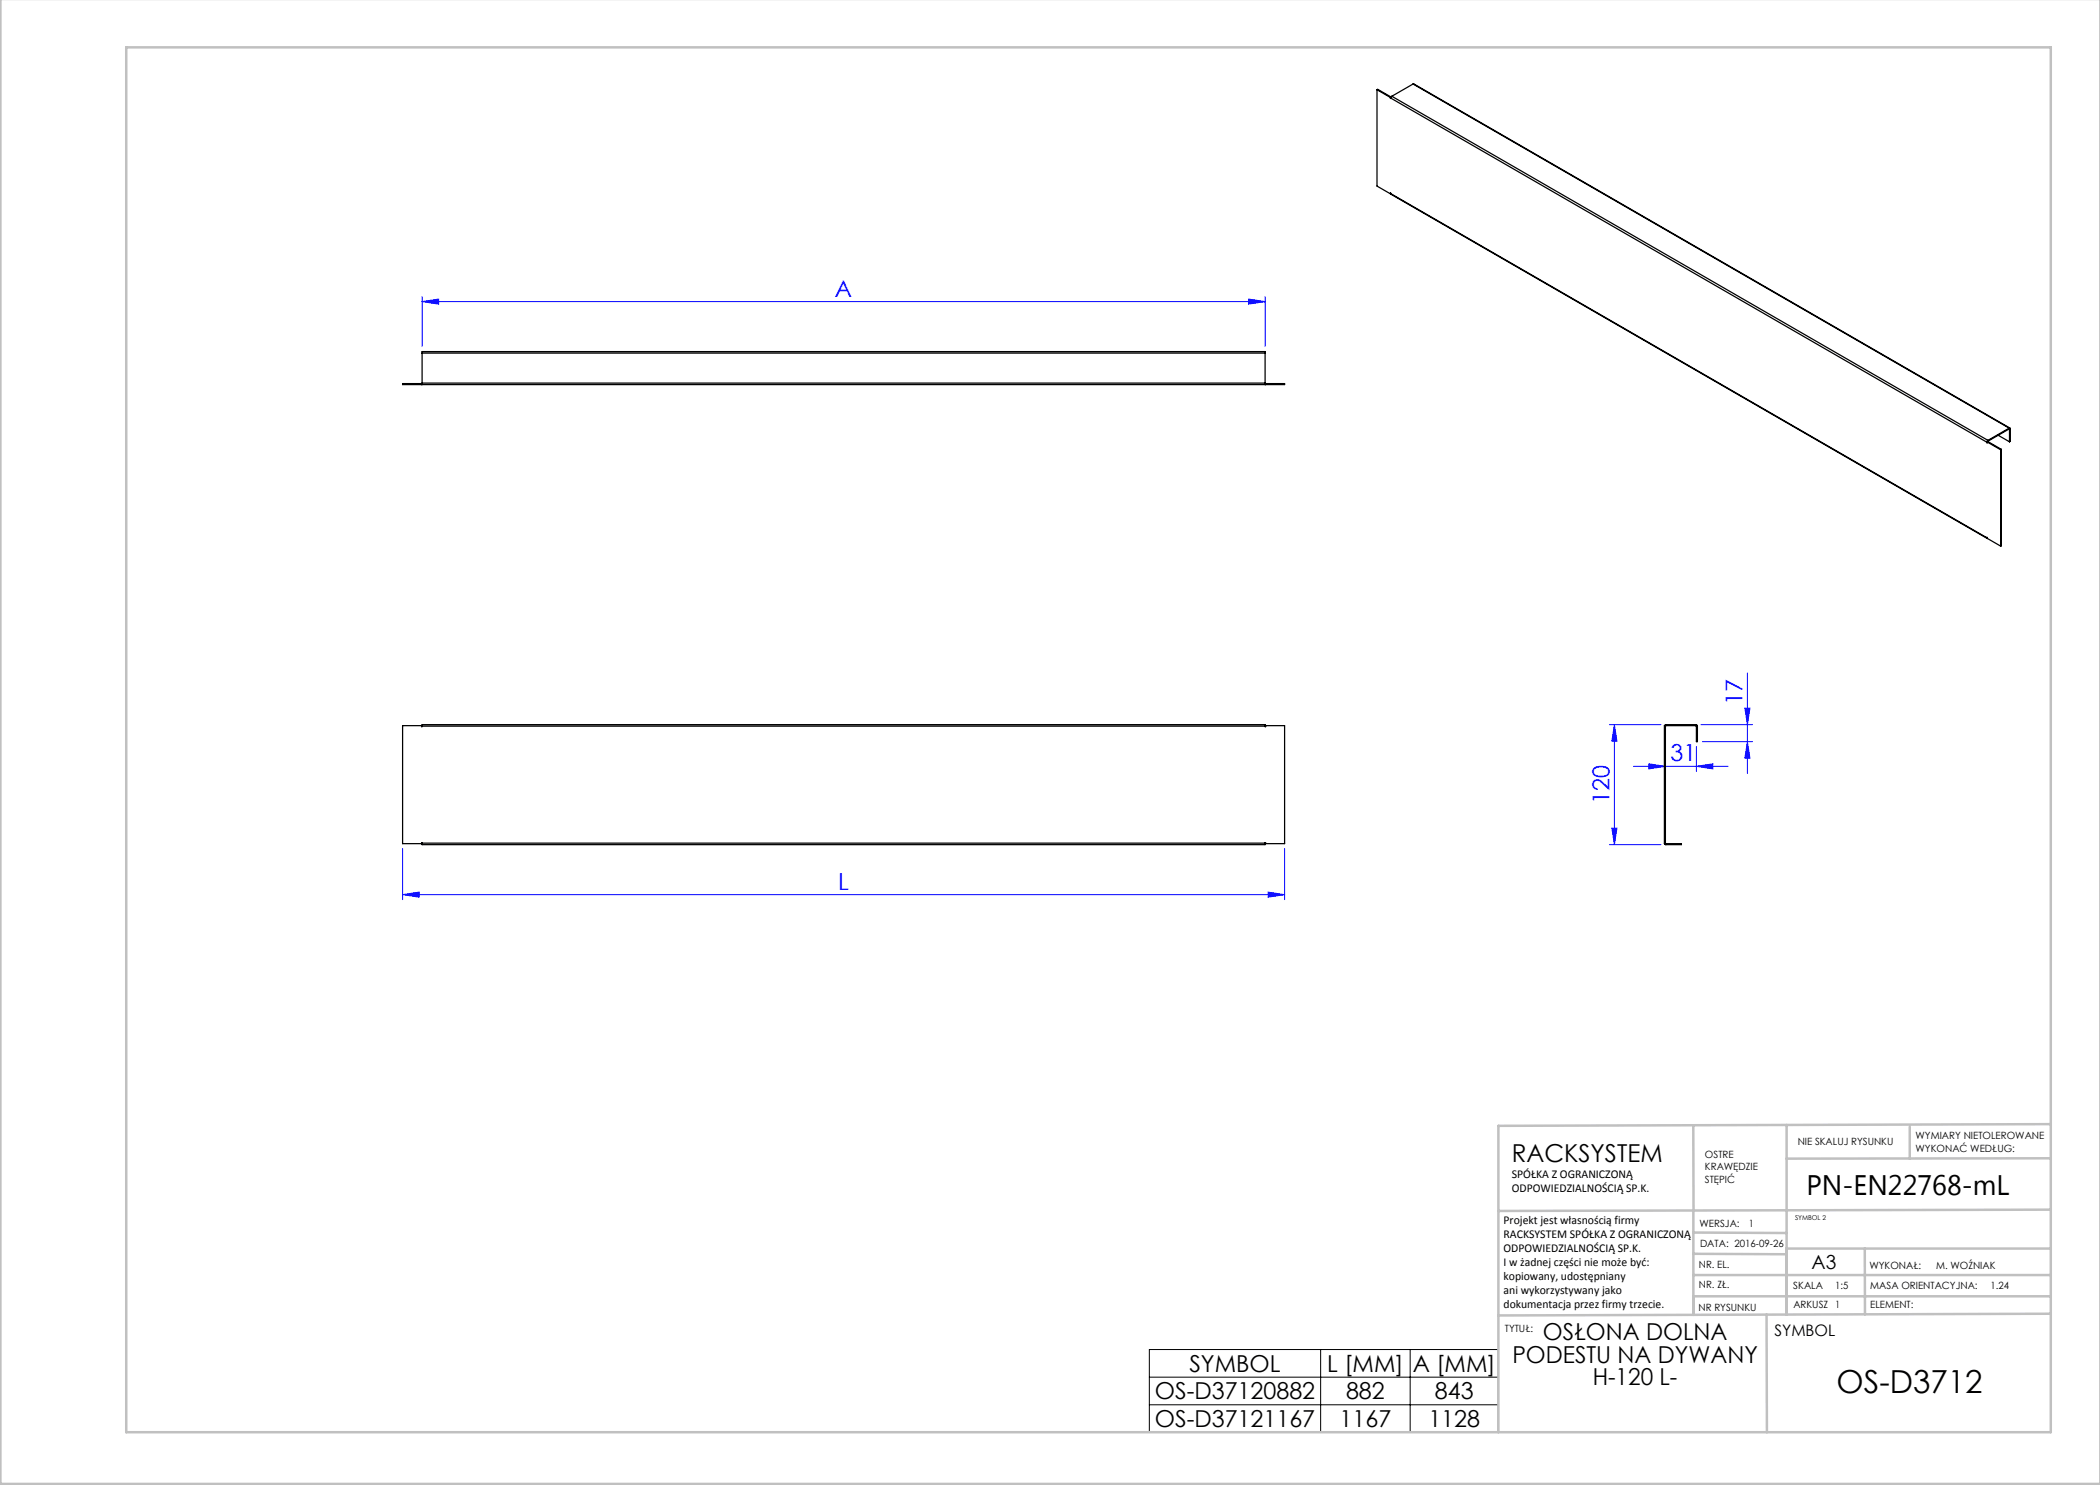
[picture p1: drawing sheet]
<svg xmlns="http://www.w3.org/2000/svg" width="420mm" height="297mm" viewBox="0 0 420 297" stroke-linecap="round" stroke-linejoin="round" font-family="sans-serif">
<g fill="none" stroke="#00f" stroke-width=".2">
<path d="M84.4 59.3v10M249.7 59.8l3.3 .5-3.3 .5zM253 59.3v10M84.4 60.3l3.3-.5v1zM84.4 60.3h168.6M349.5 134.6v20.1M321.9 144.9h10.3M322.9 144.9l.5 3.3h-1zM322.9 144.9v24M326.7 153.3h18.9M329.8 152.8l3.3 .5-3.3 .5zM339.3 153.3l3.3-.5v1z"/>
<path d="M339.3 149.3v5M340.2 144.9h10.3M340.5 148.3h10M349 141.6h1l-.5 3.3zM349.5 148.3l.5 3.3h-1zM80.5 178.9l3.3-.5v1zM80.5 169.7v10.2M80.5 178.9h176.4M253.6 178.4l3.3 .5-3.3 .5zM256.9 169.7v10.2M321.9 168.9h10.3M322.4 165.6h1l-.5 3.3z"/>
</g>
<path d="M229.9 269.9h69.7v16.6h-69.7zM229.9 275.4h69.7M264.1 269.9v16.6M282 269.9v16.6M229.9 281h69.7" fill="none" stroke="#000" stroke-width=".2"/>
<g fill="none" stroke="#c0c0c0" stroke-width=".5">
<path d="M.1 -.1v296.9h419.9M25.2 9.5h385v276.9h-385zM338.7 225.2v16.9M357.3 225v37.9M382 225.4v6.3M410.1 224.8l-110.4 .4v61.2M410.1 231.7h-52.8M338.7 259.3h71.5M338.7 255h71.5M338.7 250.8l18.6 .1M338.7 246.5l18.6 .1M338.7 242.1v20.9"/>
<path d="M373 249.7v13.2M410.1 241.9l-110.4 .3M410.2 249.7h-52.9v13.2M353.3 262.9l.1 23.5M410.2 262.7l-110.5 .4"/>
</g>
<g fill="#00f">
<path d="M339.3 153.3l3.3-.5v1zM329.8 152.8l3.3 .5-3.3 .5z"/>
<path d="M80.5 178.9l3.3-.5v1zM253.6 178.4l3.3 .5-3.3 .5zM84.4 60.3l3.3-.5v1zM249.7 59.8l3.3 .5-3.3 .5z"/>
<path d="M322.4 165.6h1l-.5 3.3zM322.9 144.9l.5 3.3h-1zM349.5 148.3l.5 3.3h-1zM349 141.6h1l-.5 3.3z"/>
</g>
<g fill="none" stroke="#000" stroke-width=".25">
<path d="M275.4 17.9v19.3l2.7 1.6M275.4 17.9l2.7 1.6M275.4 17.9h.1l2.7 1.5M278.1 19.5v.2M278.2 19.6l-.1 .1M278.2 19.6l119.2 68.8M278.2 19.4l-.1 .1M278.4 19.3l-.2 .3M278.4 19.3l119.2 68.8M282.6 16.8l119.4 68.8M282.6 16.8l-4.2 2.5M282.6 16.8l119.2 68.8"/>
<path d="M278.2 38.7l119.2 69M278.2 38.7l-.1-.1v.2M278.2 38.7l119.2 68.9M278.2 38.7l-.1 .1M84.3 76.7v.2M84.4 70.6v-.3h168.6v.3M84.4 76.6v.3M84.4 76.7h-3.9v.2h176.4v-.2h-3.9M84.4 70.6v6M84.4 70.6h168.6M84.4 76.6h168.6M253 76.6v.3"/>
<path d="M253 70.6v6M253.1 76.7v.2M397.4 88.4v.1M397.4 88.4l2.7 1.6M397.4 88.4l.2-.1 2.7 1.6M397.4 88.4h.1M397.4 88.5h.1M397.6 88.1l-.2 .3M397.6 88.2l-.1 .2M397.6 88.1v.1M399.6 87.1l2.3 1.3M400.1 90v19.2"/>
<path d="M400.3 89.9l-.2 .1M400.3 89.9v19.2l-.2 .1M401.8 85.6l.2 .1M401.8 85.8h.1M401.8 85.6l-4.2 2.5M401.8 85.8l-4.2 2.4M401.8 85.6v.2M401.9 85.8v2.6M402 85.7l-.1 .1M402 85.7v2.6l-.1 .1M397.4 107.6l.1 .1M397.4 107.5v.1"/>
<path d="M397.4 107.5v.2l2.7 1.5M84.4 145.2v-.3h168.6v.3M84.4 145.2h168.6M84.4 145.2l-.1 .1v-.2h-3.8v23.6h3.8v-.2l.1 .1M253 145.2l.1 .1v-.2h3.8v23.6h-3.8v-.2l-.1 .1M332.9 145.1h.2v23.6h-.2M332.9 145.1v23.6M333.2 144.9l-.3 .2M333.2 145.1l-.1 .1M333.2 144.9h6M333.2 145.1h6M333.2 144.9v.2"/>
<path d="M339.2 144.9l.3 .3M339.2 145.1l.1 .1M339.2 144.9v.2M339.3 145.2h.2M339.3 145.2v3.1h.2v-3.1M84.4 168.6v.3h168.6v-.3M84.4 168.6h168.6M332.9 168.7l.3 .2M333.1 168.6l.1 .1M333.2 168.7h3.1v.2h-3.1M333.2 168.7v.2"/>
</g>
<text font-size="6.3" x="367.3" y="278.5">OS-D3712</text>
<text font-size="5.6" x="361.3" y="239.1">PN-EN22768-mL</text>
<text font-size="4.9" x="302.4" y="232.4">RACKSYSTEM</text>
<g font-size="4.7" fill="#00f">
<text x="167" y="59.3">A</text>
<text x="348.5" y="141.1" transform="rotate(-90 348.5 141.1)">17</text>
<text x="334.1" y="152.3">31</text>
<text x="321.9" y="160.8" transform="rotate(-90 321.9 160.8)">120</text>
<text x="167.6" y="177.9">L</text>
</g>
<g font-size="4.7">
<text x="308.6" y="268.1">OSŁONA DOLNA</text>
<text x="237.9" y="274.3">SYMBOL</text>
<text x="265.4" y="274.3">L [MM]</text>
<text x="282.5" y="274.3">A [MM]</text>
<text x="302.5" y="272.6">PODESTU NA DYWANY</text>
<text x="231" y="279.9">OS-D37120882</text>
<text x="269.2" y="279.9">882</text>
<text x="287" y="279.9">843</text>
<text x="318.5" y="277.1">H-120 L-</text>
<text x="231" y="285.4">OS-D37121167</text>
<text x="267.9" y="285.4">1167</text>
<text x="285.7" y="285.4">1128</text>
</g>
<text font-size="3.9" x="362.3" y="253.8">A3</text>
<text font-size="3.2" x="354.9" y="267.2">SYMBOL</text>
<g font-size="2.4">
<text x="302.4" y="235.6">SPÓŁKA Z OGRANICZONĄ</text>
<text x="302.4" y="238.4">ODPOWIEDZIALNOŚCIĄ SP.K.</text>
<text x="300.7" y="244.7">Projekt jest własnością firmy</text>
<text x="300.7" y="247.5">RACKSYSTEM SPÓŁKA Z OGRANICZONĄ</text>
<text x="300.7" y="250.3">ODPOWIEDZIALNOŚCIĄ SP.K.</text>
<text x="300.7" y="253.1">I w żadnej części nie może być:</text>
<text x="300.7" y="256">kopiowany, udostępniany</text>
<text x="300.7" y="258.8">ani wykorzystywany jako</text>
<text x="300.7" y="261.6">dokumentacja przez firmy trzecie.</text>
</g>
<g font-size="2">
<text x="383.1" y="227.9">WYMIARY NIETOLEROWANE</text>
<text x="341" y="231.6">OSTRE</text>
<text x="359.5" y="228.9">NIE SKALUJ RYSUNKU</text>
<text x="383.1" y="230.4">WYKONAĆ WEDŁUG:</text>
<text x="341" y="234.1">KRAWĘDZIE</text>
<text x="341" y="236.6">STĘPIĆ</text>
<text x="339.9" y="245.4">WERSJA:</text>
<text x="349.8" y="245.4">1</text>
<text x="340" y="249.4">DATA: 2016-09-26</text>
<text x="339.8" y="257.6">NR. ZŁ.</text>
<text x="339.8" y="253.5">NR. EL.</text>
<text x="358.7" y="257.7">SKALA</text>
<text x="367" y="257.7">1:5</text>
<text x="373.9" y="253.8">WYKONAŁ:</text>
<text x="374.1" y="257.7">MASA ORIENTACYJNA:</text>
<text x="387.2" y="253.8">M. WOŹNIAK</text>
<text x="398.1" y="257.7">1.24</text>
<text x="339.7" y="262.3">NR RYSUNKU</text>
<text x="358.7" y="261.7">ARKUSZ 1</text>
<text x="374.1" y="261.7">ELEMENT:</text>
<text x="301" y="266.4">TYTUŁ:</text>
</g>
<text font-size="1.3" x="359" y="244">SYMBOL 2</text>
</svg>
